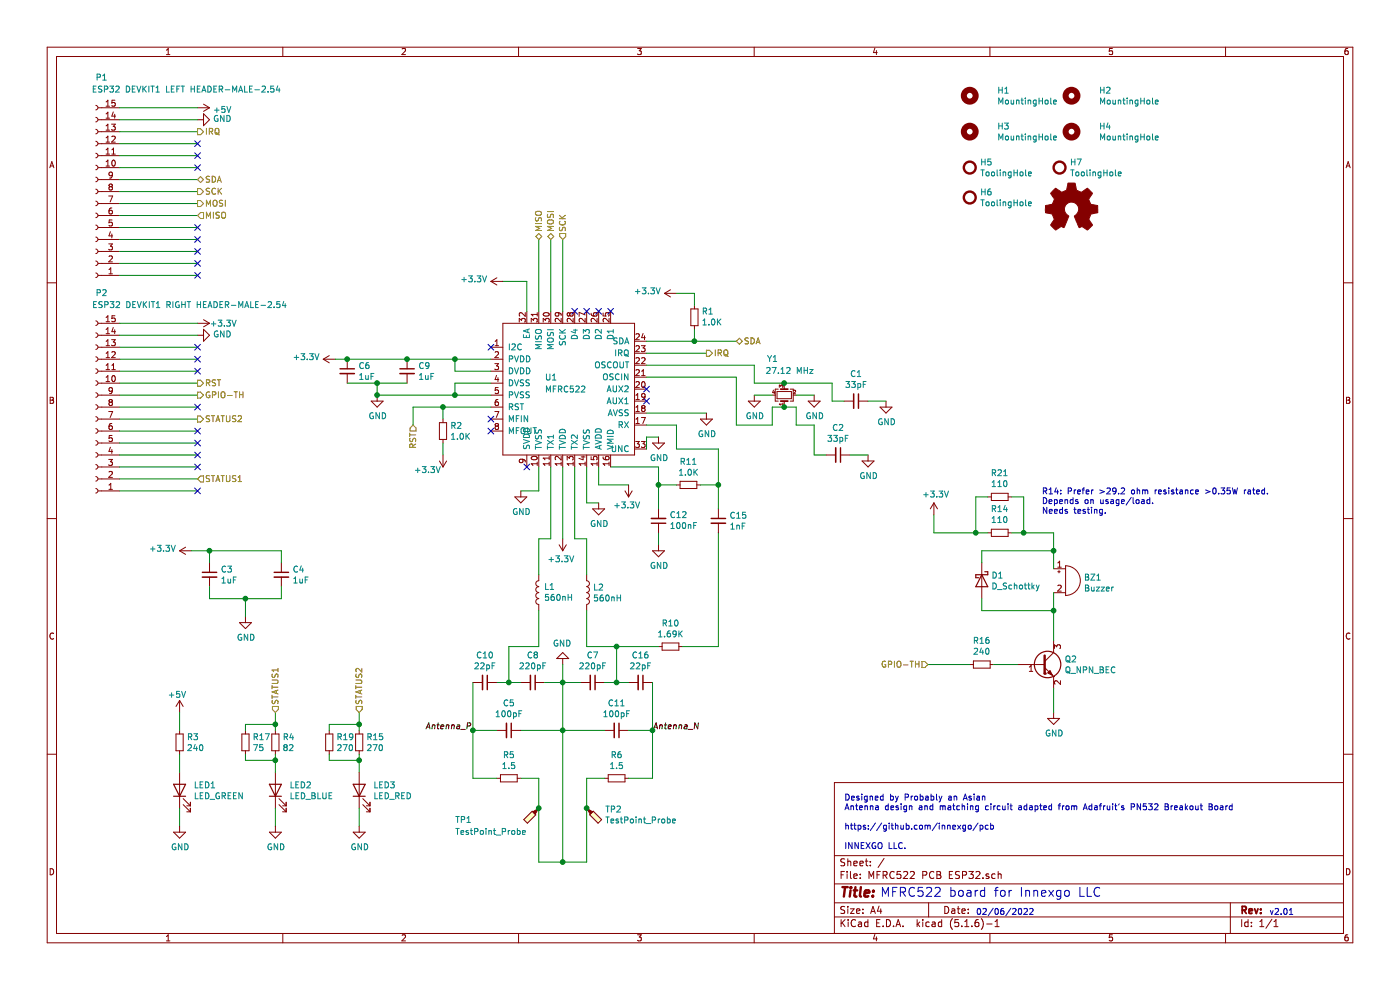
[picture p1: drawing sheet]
EESchema Schematic File Version 4
EELAYER 30 0
EELAYER END
$Descr A4 11693 8268
encoding utf-8
Sheet 1 1
Title ""
Date ""
Rev ""
Comp ""
Comment1 ""
Comment2 ""
Comment3 ""
Comment4 ""
$EndDescr
$Comp
L Connector:Conn_01x15_Female P1
U 1 1
P 800 1600
F 0 "P1" H 700 650 50  0000 L CNN
F 1 "ESP32 DEVKIT1 LEFT HEADER-MALE-2.54" H -750 750 50  0000 L CNN
F 2 "Connector_PinHeader_2.54mm:PinHeader_1x15_P2.54mm_Vertical" H 800 1600 50  0001 C CNN
F 3 "~" H 800 1600 50  0001 C CNN
	1    800  1600
	-1   0    0    1   
$EndComp
Wire Wire Line
	1000 900  1650 900 
Wire Wire Line
	1000 1000 1650 1000
Wire Wire Line
	1000 1100 1650 1100
Wire Wire Line
	1000 1200 1650 1200
Wire Wire Line
	1000 1300 1650 1300
Wire Wire Line
	1000 1500 1650 1500
Wire Wire Line
	1000 1600 1650 1600
Wire Wire Line
	1000 1700 1650 1700
Wire Wire Line
	1000 1800 1650 1800
Wire Wire Line
	1000 1900 1650 1900
Wire Wire Line
	1000 2000 1650 2000
Wire Wire Line
	1000 2100 1650 2100
Wire Wire Line
	1000 2200 1650 2200
Wire Wire Line
	1000 2300 1650 2300
NoConn ~ 1650 1200
Text HLabel 1650 1600 2    50   Output ~ 0
SCK
Text HLabel 1650 1800 2    50   Input ~ 0
MISO
Text HLabel 1650 1700 2    50   Output ~ 0
MOSI
NoConn ~ 1650 2100
NoConn ~ 1650 2200
NoConn ~ 1650 2300
Text HLabel 1650 1100 2    50   Output ~ 0
IRQ
Text HLabel 1650 3300 2    50   Output ~ 0
GPIO-TH
NoConn ~ 1650 3700
NoConn ~ 1650 3800
NoConn ~ 1650 3400
Text HLabel 1650 3200 2    50   Output ~ 0
RST
$Comp
L power:+5V #PWR0102
U 1 1
P 1650 900
F 0 "#PWR0102" H 1650 750 50  0001 C CNN
F 1 "+5V" V 1665 1028 50  0000 L CNN
F 2 "" H 1650 900 50  0001 C CNN
F 3 "" H 1650 900 50  0001 C CNN
	1    1650 900 
	0    1    1    0   
$EndComp
$Comp
L power:GND #PWR0103
U 1 1
P 1650 1000
F 0 "#PWR0103" H 1650 750 50  0001 C CNN
F 1 "GND" V 1655 872 50  0000 R CNN
F 2 "" H 1650 1000 50  0001 C CNN
F 3 "" H 1650 1000 50  0001 C CNN
	1    1650 1000
	0    -1   -1   0   
$EndComp
$Comp
L power:+3.3V #PWR0104
U 1 1
P 1650 2700
F 0 "#PWR0104" H 1650 2550 50  0001 C CNN
F 1 "+3.3V" V 1650 2800 50  0000 L CNN
F 2 "" H 1650 2700 50  0001 C CNN
F 3 "" H 1650 2700 50  0001 C CNN
	1    1650 2700
	0    1    1    0   
$EndComp
Wire Wire Line
	4400 2600 4400 2350
Wire Wire Line
	4400 2350 4200 2350
$Comp
L power:+3.3V #PWR0112
U 1 1
P 4200 2350
F 0 "#PWR0112" H 4200 2200 50  0001 C CNN
F 1 "+3.3V" V 4215 2478 50  0000 L CNN
F 2 "" H 4200 2350 50  0001 C CNN
F 3 "" H 4200 2350 50  0001 C CNN
	1    4200 2350
	0    -1   -1   0   
$EndComp
Wire Wire Line
	4500 2600 4500 2000
Wire Wire Line
	4600 2600 4600 2000
Wire Wire Line
	4700 2600 4700 2000
NoConn ~ 4800 2600
NoConn ~ 4900 2600
NoConn ~ 5000 2600
NoConn ~ 5400 3250
NoConn ~ 5400 3350
NoConn ~ 4400 3900
NoConn ~ 4100 3600
NoConn ~ 4100 2900
NoConn ~ 4100 3500
Text HLabel 4500 2000 1    50   BiDi ~ 0
MISO
Text HLabel 4600 2000 1    50   BiDi ~ 0
MOSI
Text HLabel 4700 2000 1    50   Input ~ 0
SCK
Wire Wire Line
	5400 2850 5800 2850
Wire Wire Line
	5400 2950 5900 2950
Wire Wire Line
	5400 3450 5900 3450
$Comp
L power:GND #PWR0113
U 1 1
P 5900 3450
F 0 "#PWR0113" H 5900 3200 50  0001 C CNN
F 1 "GND" H 5905 3277 50  0000 C CNN
F 2 "" H 5900 3450 50  0001 C CNN
F 3 "" H 5900 3450 50  0001 C CNN
	1    5900 3450
	1    0    0    -1  
$EndComp
Text HLabel 6150 2850 2    50   BiDi ~ 0
SDA
Text HLabel 5900 2950 2    50   Output ~ 0
IRQ
$Comp
L power:GND #PWR0114
U 1 1
P 6300 3300
F 0 "#PWR0114" H 6300 3050 50  0001 C CNN
F 1 "GND" H 6305 3127 50  0000 C CNN
F 2 "" H 6300 3300 50  0001 C CNN
F 3 "" H 6300 3300 50  0001 C CNN
	1    6300 3300
	1    0    0    -1  
$EndComp
Wire Wire Line
	6300 3300 6450 3300
Wire Wire Line
	6150 3550 6450 3550
Wire Wire Line
	6450 3550 6450 3400
Wire Wire Line
	6450 3400 6550 3400
$Comp
L Device:C_Small C2
U 1 1
P 7000 3800
F 0 "C2" V 6771 3800 50  0000 C CNN
F 1 "33pF" V 6862 3800 50  0000 C CNN
F 2 "Capacitor_SMD:C_0603_1608Metric" H 7000 3800 50  0001 C CNN
F 3 "~" H 7000 3800 50  0001 C CNN
	1    7000 3800
	0    1    1    0   
$EndComp
Wire Wire Line
	6800 3550 6800 3800
Wire Wire Line
	6800 3800 6900 3800
$Comp
L power:GND #PWR0115
U 1 1
P 7250 3800
F 0 "#PWR0115" H 7250 3550 50  0001 C CNN
F 1 "GND" H 7255 3627 50  0000 C CNN
F 2 "" H 7250 3800 50  0001 C CNN
F 3 "" H 7250 3800 50  0001 C CNN
	1    7250 3800
	1    0    0    -1  
$EndComp
Wire Wire Line
	7250 3800 7100 3800
Wire Wire Line
	6650 3550 6800 3550
NoConn ~ 5100 2600
Wire Wire Line
	4100 3000 3800 3000
Wire Wire Line
	3800 3000 3800 3100
Wire Wire Line
	3800 3100 4100 3100
Connection ~ 3800 3000
Wire Wire Line
	2900 3000 3400 3000
$Comp
L Device:C_Small C9
U 1 1
P 3400 3100
F 0 "C9" H 3492 3146 50  0000 L CNN
F 1 "1uF" H 3492 3055 50  0000 L CNN
F 2 "Capacitor_SMD:C_0805_2012Metric" H 3400 3100 50  0001 C CNN
F 3 "~" H 3400 3100 50  0001 C CNN
	1    3400 3100
	1    0    0    -1  
$EndComp
Connection ~ 3400 3000
Wire Wire Line
	3400 3000 3800 3000
Wire Wire Line
	2900 3200 3150 3200
Wire Wire Line
	3150 3200 3150 3300
Wire Wire Line
	3150 3300 3800 3300
Connection ~ 3150 3200
Wire Wire Line
	3150 3200 3400 3200
Wire Wire Line
	4100 3200 3800 3200
Wire Wire Line
	3800 3200 3800 3300
Connection ~ 3800 3300
Wire Wire Line
	3800 3300 4100 3300
$Comp
L power:GND #PWR0116
U 1 1
P 3150 3300
F 0 "#PWR0116" H 3150 3050 50  0001 C CNN
F 1 "GND" H 3155 3127 50  0000 C CNN
F 2 "" H 3150 3300 50  0001 C CNN
F 3 "" H 3150 3300 50  0001 C CNN
	1    3150 3300
	1    0    0    -1  
$EndComp
Connection ~ 3150 3300
Wire Wire Line
	4100 3400 3700 3400
Wire Wire Line
	3450 3400 3450 3550
Text HLabel 3450 3550 3    50   Input ~ 0
RST
Wire Wire Line
	3700 3400 3700 3500
Connection ~ 3700 3400
Wire Wire Line
	3700 3400 3450 3400
$Comp
L Device:R_Small R2
U 1 1
P 3700 3600
F 0 "R2" H 3759 3646 50  0000 L CNN
F 1 "1.0K" H 3759 3555 50  0000 L CNN
F 2 "Resistor_SMD:R_0603_1608Metric" H 3700 3600 50  0001 C CNN
F 3 "~" H 3700 3600 50  0001 C CNN
	1    3700 3600
	1    0    0    -1  
$EndComp
Wire Wire Line
	3700 3700 3700 3800
Wire Wire Line
	4500 3900 4500 4100
Wire Wire Line
	4500 4100 4350 4100
$Comp
L power:GND #PWR0118
U 1 1
P 5000 4200
F 0 "#PWR0118" H 5000 3950 50  0001 C CNN
F 1 "GND" H 5005 4027 50  0000 C CNN
F 2 "" H 5000 4200 50  0001 C CNN
F 3 "" H 5000 4200 50  0001 C CNN
	1    5000 4200
	1    0    0    -1  
$EndComp
$Comp
L power:GND #PWR0119
U 1 1
P 4350 4100
F 0 "#PWR0119" H 4350 3850 50  0001 C CNN
F 1 "GND" H 4355 3927 50  0000 C CNN
F 2 "" H 4350 4100 50  0001 C CNN
F 3 "" H 4350 4100 50  0001 C CNN
	1    4350 4100
	1    0    0    -1  
$EndComp
$Comp
L power:+3.3V #PWR0120
U 1 1
P 4700 4500
F 0 "#PWR0120" H 4700 4350 50  0001 C CNN
F 1 "+3.3V" H 4715 4673 50  0000 C CNN
F 2 "" H 4700 4500 50  0001 C CNN
F 3 "" H 4700 4500 50  0001 C CNN
	1    4700 4500
	-1   0    0    1   
$EndComp
Wire Wire Line
	4900 3900 4900 4200
Wire Wire Line
	4900 4200 5000 4200
Wire Wire Line
	4700 3900 4700 4500
Wire Wire Line
	5000 4050 5250 4050
$Comp
L power:+3.3V #PWR0121
U 1 1
P 5250 4050
F 0 "#PWR0121" H 5250 3900 50  0001 C CNN
F 1 "+3.3V" H 5265 4223 50  0000 C CNN
F 2 "" H 5250 4050 50  0001 C CNN
F 3 "" H 5250 4050 50  0001 C CNN
	1    5250 4050
	-1   0    0    1   
$EndComp
Wire Wire Line
	5000 3900 5000 4050
Wire Wire Line
	5100 3900 5500 3900
$Comp
L Device:C_Small C12
U 1 1
P 5500 4350
F 0 "C12" H 5408 4304 50  0000 R CNN
F 1 "100nF" H 5408 4395 50  0000 R CNN
F 2 "Capacitor_SMD:C_0603_1608Metric" H 5500 4350 50  0001 C CNN
F 3 "~" H 5500 4350 50  0001 C CNN
	1    5500 4350
	-1   0    0    1   
$EndComp
Wire Wire Line
	5500 3900 5500 4050
$Comp
L power:GND #PWR0122
U 1 1
P 5500 4550
F 0 "#PWR0122" H 5500 4300 50  0001 C CNN
F 1 "GND" H 5505 4377 50  0000 C CNN
F 2 "" H 5500 4550 50  0001 C CNN
F 3 "" H 5500 4550 50  0001 C CNN
	1    5500 4550
	1    0    0    -1  
$EndComp
Wire Wire Line
	5500 4450 5500 4550
Wire Wire Line
	6000 3750 6000 4050
$Comp
L Device:R_Small R11
U 1 1
P 5750 4050
F 0 "R11" V 5554 4050 50  0000 C CNN
F 1 "1.0K" V 5645 4050 50  0000 C CNN
F 2 "Resistor_SMD:R_0603_1608Metric" H 5750 4050 50  0001 C CNN
F 3 "~" H 5750 4050 50  0001 C CNN
	1    5750 4050
	0    1    1    0   
$EndComp
Wire Wire Line
	5850 4050 6000 4050
Connection ~ 6000 4050
Wire Wire Line
	6000 4050 6000 4250
Wire Wire Line
	5650 4050 5500 4050
Connection ~ 5500 4050
Wire Wire Line
	5500 4050 5500 4250
Wire Wire Line
	4600 3900 4600 4500
Wire Wire Line
	4600 4500 4500 4500
Wire Wire Line
	4500 4500 4500 4800
Wire Wire Line
	4800 3900 4800 4500
Wire Wire Line
	4800 4500 4900 4500
Wire Wire Line
	4900 4500 4900 4800
$Comp
L Device:L L1
U 1 1
P 4500 4950
F 0 "L1" H 4457 4904 50  0000 R CNN
F 1 "560nH" H 4457 4995 50  0000 R CNN
F 2 "Inductor_SMD:L_0805_2012Metric" H 4500 4950 50  0001 C CNN
F 3 "~" H 4500 4950 50  0001 C CNN
	1    4500 4950
	-1   0    0    1   
$EndComp
$Comp
L Device:L L2
U 1 1
P 4900 4950
F 0 "L2" H 4952 4996 50  0000 L CNN
F 1 "560nH" H 4952 4905 50  0000 L CNN
F 2 "Inductor_SMD:L_0805_2012Metric" H 4900 4950 50  0001 C CNN
F 3 "~" H 4900 4950 50  0001 C CNN
	1    4900 4950
	1    0    0    -1  
$EndComp
Wire Wire Line
	4500 5100 4500 5400
Wire Wire Line
	4500 5400 4250 5400
Wire Wire Line
	4250 5400 4250 5700
Wire Wire Line
	4900 5100 4900 5400
Wire Wire Line
	4900 5400 5150 5400
$Comp
L Device:C_Small C8
U 1 1
P 4450 5700
F 0 "C8" V 4221 5700 50  0000 C CNN
F 1 "220pF" V 4312 5700 50  0000 C CNN
F 2 "Capacitor_SMD:C_0603_1608Metric" H 4450 5700 50  0001 C CNN
F 3 "~" H 4450 5700 50  0001 C CNN
	1    4450 5700
	0    1    1    0   
$EndComp
Wire Wire Line
	4250 5700 4350 5700
$Comp
L Device:C_Small C7
U 1 1
P 4950 5700
F 0 "C7" V 4721 5700 50  0000 C CNN
F 1 "220pF" V 4812 5700 50  0000 C CNN
F 2 "Capacitor_SMD:C_0603_1608Metric" H 4950 5700 50  0001 C CNN
F 3 "~" H 4950 5700 50  0001 C CNN
	1    4950 5700
	0    1    1    0   
$EndComp
Wire Wire Line
	4550 5700 4700 5700
Wire Wire Line
	5050 5700 5150 5700
Wire Wire Line
	5150 5400 5150 5700
Wire Wire Line
	5150 5700 5250 5700
Connection ~ 5150 5700
Connection ~ 4250 5700
$Comp
L Device:C_Small C11
U 1 1
P 5150 6100
F 0 "C11" V 4921 6100 50  0000 C CNN
F 1 "100pF" V 5012 6100 50  0000 C CNN
F 2 "Capacitor_SMD:C_0603_1608Metric" H 5150 6100 50  0001 C CNN
F 3 "~" H 5150 6100 50  0001 C CNN
	1    5150 6100
	0    1    1    0   
$EndComp
Wire Wire Line
	5450 6100 5250 6100
Wire Wire Line
	3950 6100 4150 6100
Connection ~ 4700 5700
Wire Wire Line
	4700 5700 4850 5700
Connection ~ 4700 6100
Wire Wire Line
	4700 6100 5050 6100
Wire Wire Line
	4350 6100 4700 6100
$Comp
L Device:C_Small C5
U 1 1
P 4250 6100
F 0 "C5" V 4021 6100 50  0000 C CNN
F 1 "100pF" V 4112 6100 50  0000 C CNN
F 2 "Capacitor_SMD:C_0603_1608Metric" H 4250 6100 50  0001 C CNN
F 3 "~" H 4250 6100 50  0001 C CNN
	1    4250 6100
	0    1    1    0   
$EndComp
Wire Wire Line
	4150 5700 4250 5700
$Comp
L power:GND #PWR0123
U 1 1
P 4700 5550
F 0 "#PWR0123" H 4700 5300 50  0001 C CNN
F 1 "GND" H 4705 5377 50  0000 C CNN
F 2 "" H 4700 5550 50  0001 C CNN
F 3 "" H 4700 5550 50  0001 C CNN
	1    4700 5550
	-1   0    0    1   
$EndComp
Wire Wire Line
	3950 6100 3950 6500
Wire Wire Line
	3950 6500 4150 6500
Connection ~ 3950 6100
Wire Wire Line
	5450 6100 5450 6500
Wire Wire Line
	5450 6500 5250 6500
Connection ~ 5450 6100
$Comp
L Device:R_Small R6
U 1 1
P 5150 6500
F 0 "R6" V 4954 6500 50  0000 C CNN
F 1 "1.5" V 5045 6500 50  0000 C CNN
F 2 "Resistor_SMD:R_0603_1608Metric" H 5150 6500 50  0001 C CNN
F 3 "~" H 5150 6500 50  0001 C CNN
	1    5150 6500
	0    1    1    0   
$EndComp
$Comp
L Device:R_Small R5
U 1 1
P 4250 6500
F 0 "R5" V 4054 6500 50  0000 C CNN
F 1 "1.5" V 4145 6500 50  0000 C CNN
F 2 "Resistor_SMD:R_0603_1608Metric" H 4250 6500 50  0001 C CNN
F 3 "~" H 4250 6500 50  0001 C CNN
	1    4250 6500
	0    1    1    0   
$EndComp
Wire Wire Line
	4350 6500 4500 6500
Wire Wire Line
	5050 6500 4900 6500
$Comp
L Connector:TestPoint_Probe TP1
U 1 1
P 4500 6750
F 0 "TP1" H 5200 6850 50  0000 R CNN
F 1 "TestPoint_Probe" H 5200 6950 50  0000 R CNN
F 2 "TestPoint:TestPoint_Pad_D1.0mm" H 4700 6750 50  0001 C CNN
F 3 "~" H 4700 6750 50  0001 C CNN
	1    4500 6750
	-1   0    0    1   
$EndComp
$Comp
L Connector:TestPoint_Probe TP2
U 1 1
P 4900 6750
F 0 "TP2" V 4908 6903 50  0000 L CNN
F 1 "TestPoint_Probe" V 4999 6903 50  0000 L CNN
F 2 "TestPoint:TestPoint_Pad_D1.0mm" H 5100 6750 50  0001 C CNN
F 3 "~" H 5100 6750 50  0001 C CNN
	1    4900 6750
	0    1    1    0   
$EndComp
Wire Wire Line
	4500 6750 4500 7200
Wire Wire Line
	4500 7200 4700 7200
Wire Wire Line
	4900 7200 4900 6750
Connection ~ 4500 6750
Connection ~ 4900 6750
Wire Wire Line
	4700 7200 4700 6100
Connection ~ 4700 7200
Wire Wire Line
	4700 7200 4900 7200
Wire Wire Line
	6000 4450 6000 5400
Connection ~ 5150 5400
Wire Wire Line
	5700 5400 6000 5400
$Comp
L Device:R_Small R10
U 1 1
P 5600 5400
F 0 "R10" V 5404 5400 50  0000 C CNN
F 1 "1.69K" V 5495 5400 50  0000 C CNN
F 2 "Resistor_SMD:R_0603_1608Metric" H 5600 5400 50  0001 C CNN
F 3 "~" H 5600 5400 50  0001 C CNN
	1    5600 5400
	0    1    1    0   
$EndComp
Connection ~ 2900 3000
Wire Wire Line
	1000 4000 1650 4000
Wire Wire Line
	1000 3900 1650 3900
Wire Wire Line
	1000 3800 1650 3800
Wire Wire Line
	1000 3700 1650 3700
Wire Wire Line
	1000 3600 1650 3600
$Comp
L Device:C_Small C6
U 1 1
P 2900 3100
F 0 "C6" H 2992 3146 50  0000 L CNN
F 1 "1uF" H 2992 3055 50  0000 L CNN
F 2 "Capacitor_SMD:C_0805_2012Metric" H 2900 3100 50  0001 C CNN
F 3 "~" H 2900 3100 50  0001 C CNN
	1    2900 3100
	1    0    0    -1  
$EndComp
Wire Wire Line
	2800 3000 2900 3000
$Comp
L power:+3.3V #PWR0124
U 1 1
P 2800 3000
F 0 "#PWR0124" H 2800 2850 50  0001 C CNN
F 1 "+3.3V" V 2815 3128 50  0000 L CNN
F 2 "" H 2800 3000 50  0001 C CNN
F 3 "" H 2800 3000 50  0001 C CNN
	1    2800 3000
	0    -1   -1   0   
$EndComp
$Comp
L power:GND #PWR0126
U 1 1
P 1650 2800
F 0 "#PWR0126" H 1650 2550 50  0001 C CNN
F 1 "GND" V 1655 2672 50  0000 R CNN
F 2 "" H 1650 2800 50  0001 C CNN
F 3 "" H 1650 2800 50  0001 C CNN
	1    1650 2800
	0    -1   -1   0   
$EndComp
Text HLabel 1650 1500 2    50   BiDi ~ 0
SDA
NoConn ~ 1650 2000
NoConn ~ 1650 3100
NoConn ~ 1650 3000
NoConn ~ 1650 2900
Wire Wire Line
	1000 3500 1650 3500
Wire Wire Line
	1000 3400 1650 3400
Wire Wire Line
	1000 3300 1650 3300
Wire Wire Line
	1000 3200 1650 3200
Wire Wire Line
	1000 3100 1650 3100
Wire Wire Line
	1000 3000 1650 3000
Wire Wire Line
	1000 2900 1650 2900
Wire Wire Line
	1000 2800 1650 2800
Wire Wire Line
	1000 2700 1650 2700
Wire Wire Line
	3950 5700 3950 6100
Wire Wire Line
	5450 5700 5450 6100
Wire Wire Line
	4700 5700 4700 6100
Wire Wire Line
	5150 5400 5500 5400
Wire Wire Line
	4700 5700 4700 5550
Text HLabel 7750 5550 0    50   Input ~ 0
GPIO-TH
Wire Wire Line
	5400 3150 6150 3150
Wire Wire Line
	6150 3150 6150 3550
Wire Wire Line
	5400 3050 6300 3050
Wire Wire Line
	6300 3050 6300 3200
Wire Wire Line
	6300 3200 6550 3200
$Comp
L Device:Buzzer BZ1
U 1 1
P 8900 4850
F 0 "BZ1" H 9052 4879 50  0000 L CNN
F 1 "Buzzer" H 9052 4788 50  0000 L CNN
F 2 "Custom:8.5mm_8.5mm_MLT_8530_BUZZER" V 8875 4950 50  0001 C CNN
F 3 "~" V 8875 4950 50  0001 C CNN
	1    8900 4850
	1    0    0    -1  
$EndComp
$Comp
L power:GND #PWR0128
U 1 1
P 8800 5950
F 0 "#PWR0128" H 8800 5700 50  0001 C CNN
F 1 "GND" H 8805 5777 50  0000 C CNN
F 2 "" H 8800 5950 50  0001 C CNN
F 3 "" H 8800 5950 50  0001 C CNN
	1    8800 5950
	1    0    0    -1  
$EndComp
$Comp
L Device:D_Schottky D1
U 1 1
P 8200 4850
F 0 "D1" V 8154 4929 50  0000 L CNN
F 1 "D_Schottky" V 8245 4929 50  0000 L CNN
F 2 "Diode_SMD:D_SMA" H 8200 4850 50  0001 C CNN
F 3 "~" H 8200 4850 50  0001 C CNN
F 4 "C2480" V 8200 4850 50  0001 C CNN "LCSC Part"
	1    8200 4850
	0    1    1    0   
$EndComp
$Comp
L Device:Q_NPN_BEC Q2
U 1 1
P 8700 5550
F 0 "Q2" H 8891 5596 50  0000 L CNN
F 1 "Q_NPN_BEC" H 8891 5505 50  0000 L CNN
F 2 "Package_TO_SOT_SMD:SOT-23" H 8900 5650 50  0001 C CNN
F 3 "~" H 8700 5550 50  0001 C CNN
F 4 "C2150" H 8700 5550 50  0001 C CNN "LCSC Part"
	1    8700 5550
	1    0    0    -1  
$EndComp
$Comp
L Device:R_Small R16
U 1 1
P 8200 5550
F 0 "R16" V 8396 5550 50  0000 C CNN
F 1 "240" V 8305 5550 50  0000 C CNN
F 2 "Resistor_SMD:R_0603_1608Metric" H 8200 5550 50  0001 C CNN
F 3 "~" H 8200 5550 50  0001 C CNN
	1    8200 5550
	0    -1   -1   0   
$EndComp
$Comp
L Device:R_Small R14
U 1 1
P 8350 4450
F 0 "R14" V 8546 4450 50  0000 C CNN
F 1 "110" V 8455 4450 50  0000 C CNN
F 2 "Resistor_SMD:R_0805_2012Metric" H 8350 4450 50  0001 C CNN
F 3 "~" H 8350 4450 50  0001 C CNN
	1    8350 4450
	0    -1   -1   0   
$EndComp
Wire Wire Line
	7800 4450 8150 4450
Wire Wire Line
	8450 4450 8550 4450
Wire Wire Line
	8800 4950 8800 5100
Wire Wire Line
	8800 5750 8800 5950
Wire Wire Line
	8500 5550 8300 5550
Wire Wire Line
	8200 5000 8200 5100
Wire Wire Line
	8200 5100 8800 5100
Connection ~ 8800 5100
Wire Wire Line
	8800 5100 8800 5350
Wire Wire Line
	8800 4450 8800 4600
Wire Wire Line
	8200 4700 8200 4600
Wire Wire Line
	8200 4600 8800 4600
Connection ~ 8800 4600
Wire Wire Line
	8800 4600 8800 4750
Wire Wire Line
	7750 5550 8100 5550
Connection ~ 6550 3200
Connection ~ 6550 3400
Wire Wire Line
	6650 3400 6550 3400
Wire Wire Line
	6650 3550 6650 3400
$Comp
L power:GND #PWR0130
U 1 1
P 6800 3300
F 0 "#PWR0130" H 6800 3050 50  0001 C CNN
F 1 "GND" H 6805 3127 50  0000 C CNN
F 2 "" H 6800 3300 50  0001 C CNN
F 3 "" H 6800 3300 50  0001 C CNN
	1    6800 3300
	1    0    0    -1  
$EndComp
Wire Wire Line
	6650 3300 6800 3300
$Comp
L power:GND #PWR0131
U 1 1
P 7400 3350
F 0 "#PWR0131" H 7400 3100 50  0001 C CNN
F 1 "GND" H 7405 3177 50  0000 C CNN
F 2 "" H 7400 3350 50  0001 C CNN
F 3 "" H 7400 3350 50  0001 C CNN
	1    7400 3350
	1    0    0    -1  
$EndComp
Wire Wire Line
	7250 3350 7400 3350
Wire Wire Line
	6950 3350 7050 3350
Wire Wire Line
	6950 3200 6950 3350
$Comp
L Device:C_Small C1
U 1 1
P 7150 3350
F 0 "C1" V 6921 3350 50  0000 C CNN
F 1 "33pF" V 7012 3350 50  0000 C CNN
F 2 "Capacitor_SMD:C_0603_1608Metric" H 7150 3350 50  0001 C CNN
F 3 "~" H 7150 3350 50  0001 C CNN
	1    7150 3350
	0    1    1    0   
$EndComp
Wire Wire Line
	6550 3200 6950 3200
Wire Wire Line
	5800 2750 5800 2850
Connection ~ 5800 2850
Wire Wire Line
	5800 2850 6150 2850
Wire Wire Line
	5800 2550 5800 2450
Wire Wire Line
	5800 2450 5650 2450
$Comp
L Device:R_Small R1
U 1 1
P 5800 2650
F 0 "R1" H 5741 2604 50  0000 R CNN
F 1 "1.0K" H 5741 2695 50  0000 R CNN
F 2 "Resistor_SMD:R_0603_1608Metric" H 5800 2650 50  0001 C CNN
F 3 "~" H 5800 2650 50  0001 C CNN
	1    5800 2650
	-1   0    0    1   
$EndComp
Text Notes 7350 7500 0    75   ~ 0
MFRC522 board for Innexgo LLC
Text Notes 10600 7650 0    50   ~ 0
v2.01
$Comp
L Connector:Conn_01x15_Female P2
U 1 1
P 800 3400
F 0 "P2" H 700 2450 50  0000 L CNN
F 1 "ESP32 DEVKIT1 RIGHT HEADER-MALE-2.54" H -800 2550 50  0000 L CNN
F 2 "Connector_PinHeader_2.54mm:PinHeader_1x15_P2.54mm_Vertical" H 800 3400 50  0001 C CNN
F 3 "~" H 800 3400 50  0001 C CNN
	1    800  3400
	-1   0    0    1   
$EndComp
Wire Wire Line
	2300 6750 2300 6900
Wire Wire Line
	1500 6900 1500 6750
$Comp
L power:GND #PWR0111
U 1 1
P 2300 6900
F 0 "#PWR0111" H 2300 6650 50  0001 C CNN
F 1 "GND" H 2305 6727 50  0000 C CNN
F 2 "" H 2300 6900 50  0001 C CNN
F 3 "" H 2300 6900 50  0001 C CNN
	1    2300 6900
	1    0    0    -1  
$EndComp
$Comp
L power:GND #PWR0110
U 1 1
P 1500 6900
F 0 "#PWR0110" H 1500 6650 50  0001 C CNN
F 1 "GND" H 1505 6727 50  0000 C CNN
F 2 "" H 1500 6900 50  0001 C CNN
F 3 "" H 1500 6900 50  0001 C CNN
	1    1500 6900
	1    0    0    -1  
$EndComp
Wire Wire Line
	2300 5950 2300 6050
Wire Wire Line
	2300 6300 2300 6350
$Comp
L Device:R_Small R3
U 1 1
P 1500 6200
F 0 "R3" H 1559 6246 50  0000 L CNN
F 1 "240" H 1559 6155 50  0000 L CNN
F 2 "Resistor_SMD:R_0603_1608Metric" H 1500 6200 50  0001 C CNN
F 3 "~" H 1500 6200 50  0001 C CNN
	1    1500 6200
	1    0    0    -1  
$EndComp
$Comp
L Device:LED LED2
U 1 1
P 2300 6600
F 0 "LED2" V 2339 6483 50  0000 R CNN
F 1 "LED_BLUE" V 2248 6483 50  0000 R CNN
F 2 "LED_SMD:LED_0603_1608Metric" H 2300 6600 50  0001 C CNN
F 3 "~" H 2300 6600 50  0001 C CNN
F 4 "C72041" V 2300 6600 50  0001 C CNN "LCSC Part"
	1    2300 6600
	0    -1   -1   0   
$EndComp
$Comp
L Device:LED LED1
U 1 1
P 1500 6600
F 0 "LED1" V 1539 6483 50  0000 R CNN
F 1 "LED_GREEN" V 1448 6483 50  0000 R CNN
F 2 "LED_SMD:LED_0603_1608Metric" H 1500 6600 50  0001 C CNN
F 3 "~" H 1500 6600 50  0001 C CNN
F 4 "C72043" V 1500 6600 50  0001 C CNN "LCSC Part"
	1    1500 6600
	0    -1   -1   0   
$EndComp
Connection ~ 1750 4600
Wire Wire Line
	1750 4600 1600 4600
$Comp
L power:+3.3V #PWR0107
U 1 1
P 1600 4600
F 0 "#PWR0107" H 1600 4450 50  0001 C CNN
F 1 "+3.3V" V 1615 4728 50  0000 L CNN
F 2 "" H 1600 4600 50  0001 C CNN
F 3 "" H 1600 4600 50  0001 C CNN
	1    1600 4600
	0    -1   -1   0   
$EndComp
Wire Wire Line
	2350 4600 2350 4700
Wire Wire Line
	1750 4600 1750 4700
Wire Wire Line
	1750 4900 1750 5000
$Comp
L power:GND #PWR0101
U 1 1
P 2050 5150
F 0 "#PWR0101" H 2050 4900 50  0001 C CNN
F 1 "GND" H 2055 4977 50  0000 C CNN
F 2 "" H 2050 5150 50  0001 C CNN
F 3 "" H 2050 5150 50  0001 C CNN
	1    2050 5150
	1    0    0    -1  
$EndComp
Wire Wire Line
	2050 5000 2050 5150
Connection ~ 2050 5000
Wire Wire Line
	2350 5000 2050 5000
Wire Wire Line
	2350 4900 2350 5000
Wire Wire Line
	1750 5000 2050 5000
Wire Wire Line
	1750 4600 2350 4600
NoConn ~ 1650 4100
Wire Wire Line
	1000 4100 1650 4100
Text Notes 7050 7100 0    50   ~ 0
Designed by Probably an Asian\nAntenna design and matching circuit adapted from Adafruit's PN532 Breakout Board\n\nhttps://github.com/innexgo/pcb\n\nINNEXGO LLC.
$Comp
L Mechanical:MountingHole H1
U 1 1
P 8100 800
F 0 "H1" H 8328 846 50  0000 L CNN
F 1 "MountingHole" H 8328 755 50  0000 L CNN
F 2 "MountingHole:MountingHole_3.2mm_M3" H 8100 800 50  0001 C CNN
F 3 "~" H 8100 800 50  0001 C CNN
	1    8100 800 
	1    0    0    -1  
$EndComp
$Comp
L Mechanical:MountingHole H3
U 1 1
P 8100 1100
F 0 "H3" H 8328 1146 50  0000 L CNN
F 1 "MountingHole" H 8328 1055 50  0000 L CNN
F 2 "MountingHole:MountingHole_3.2mm_M3" H 8100 1100 50  0001 C CNN
F 3 "~" H 8100 1100 50  0001 C CNN
	1    8100 1100
	1    0    0    -1  
$EndComp
$Comp
L Mechanical:MountingHole H2
U 1 1
P 8950 800
F 0 "H2" H 9178 846 50  0000 L CNN
F 1 "MountingHole" H 9178 755 50  0000 L CNN
F 2 "MountingHole:MountingHole_3.2mm_M3" H 8950 800 50  0001 C CNN
F 3 "~" H 8950 800 50  0001 C CNN
	1    8950 800 
	1    0    0    -1  
$EndComp
$Comp
L Mechanical:MountingHole H4
U 1 1
P 8950 1100
F 0 "H4" H 9178 1146 50  0000 L CNN
F 1 "MountingHole" H 9178 1055 50  0000 L CNN
F 2 "MountingHole:MountingHole_3.2mm_M3" H 8950 1100 50  0001 C CNN
F 3 "~" H 8950 1100 50  0001 C CNN
	1    8950 1100
	1    0    0    -1  
$EndComp
$Comp
L MFRC522-PCB-ESP32-rescue:ToolingHole-Mechanical-MFRC522-PCB-Nodev2-rescue H5
U 1 1
P 8100 1400
F 0 "H5" H 8185 1446 50  0000 L CNN
F 1 "ToolingHole" H 8185 1355 50  0000 L CNN
F 2 "Custom:TOOLING_HOLE_JLCPCB_SMT" H 8100 1400 50  0001 C CNN
F 3 "~" H 8100 1400 50  0001 C CNN
	1    8100 1400
	1    0    0    -1  
$EndComp
$Comp
L MFRC522-PCB-ESP32-rescue:ToolingHole-Mechanical-MFRC522-PCB-Nodev2-rescue H7
U 1 1
P 8850 1400
F 0 "H7" H 8935 1446 50  0000 L CNN
F 1 "ToolingHole" H 8935 1355 50  0000 L CNN
F 2 "Custom:TOOLING_HOLE_JLCPCB_SMT" H 8850 1400 50  0001 C CNN
F 3 "~" H 8850 1400 50  0001 C CNN
	1    8850 1400
	1    0    0    -1  
$EndComp
$Comp
L MFRC522-PCB-ESP32-rescue:ToolingHole-Mechanical-MFRC522-PCB-Nodev2-rescue H6
U 1 1
P 8100 1650
F 0 "H6" H 8185 1696 50  0000 L CNN
F 1 "ToolingHole" H 8185 1605 50  0000 L CNN
F 2 "Custom:TOOLING_HOLE_JLCPCB_SMT" H 8100 1650 50  0001 C CNN
F 3 "~" H 8100 1650 50  0001 C CNN
	1    8100 1650
	1    0    0    -1  
$EndComp
$Comp
L Graphic:Logo_Open_Hardware_Small LG1
U 1 1
P 8950 1750
F 0 "LG1" H 8950 2025 50  0001 C CNN
F 1 "Logo_Open_Hardware_Small" H 8950 1525 50  0001 C CNN
F 2 "Custom:OSHWLOGO_TOP_0.2" H 8950 1750 50  0001 C CNN
F 3 "~" H 8950 1750 50  0001 C CNN
	1    8950 1750
	1    0    0    -1  
$EndComp
Connection ~ 8150 4450
Wire Wire Line
	8150 4450 8250 4450
Connection ~ 8550 4450
Wire Wire Line
	8550 4450 8800 4450
NoConn ~ 1650 3600
NoConn ~ 1650 3900
$Comp
L power:+3.3V #PWR0105
U 1 1
P 5650 2450
F 0 "#PWR0105" H 5650 2300 50  0001 C CNN
F 1 "+3.3V" V 5665 2578 50  0000 L CNN
F 2 "" H 5650 2450 50  0001 C CNN
F 3 "" H 5650 2450 50  0001 C CNN
	1    5650 2450
	0    -1   -1   0   
$EndComp
$Comp
L power:+3.3V #PWR0106
U 1 1
P 3700 3800
F 0 "#PWR0106" H 3700 3650 50  0001 C CNN
F 1 "+3.3V" H 3715 3928 50  0000 L CNN
F 2 "" H 3700 3800 50  0001 C CNN
F 3 "" H 3700 3800 50  0001 C CNN
	1    3700 3800
	-1   0    0    1   
$EndComp
NoConn ~ 1650 1300
Wire Wire Line
	1000 1400 1650 1400
NoConn ~ 1650 1900
$Comp
L power:GND #PWR0108
U 1 1
P 3000 6900
F 0 "#PWR0108" H 3000 6650 50  0001 C CNN
F 1 "GND" H 3005 6727 50  0000 C CNN
F 2 "" H 3000 6900 50  0001 C CNN
F 3 "" H 3000 6900 50  0001 C CNN
	1    3000 6900
	1    0    0    -1  
$EndComp
$Comp
L power:+5V #PWR0117
U 1 1
P 1500 5950
F 0 "#PWR0117" H 1500 5800 50  0001 C CNN
F 1 "+5V" H 1400 6100 50  0000 L CNN
F 2 "" H 1500 5950 50  0001 C CNN
F 3 "" H 1500 5950 50  0001 C CNN
	1    1500 5950
	1    0    0    -1  
$EndComp
Wire Wire Line
	3000 5950 3000 6050
Wire Wire Line
	3000 6300 3000 6350
Wire Wire Line
	3000 6750 3000 6900
Text HLabel 1650 4000 2    50   Input ~ 0
STATUS1
$Comp
L Device:R_Small R4
U 1 1
P 2300 6200
F 0 "R4" H 2359 6246 50  0000 L CNN
F 1 "82" H 2359 6155 50  0000 L CNN
F 2 "Resistor_SMD:R_0603_1608Metric" H 2300 6200 50  0001 C CNN
F 3 "~" H 2300 6200 50  0001 C CNN
	1    2300 6200
	1    0    0    -1  
$EndComp
Text HLabel 1650 3500 2    50   Output ~ 0
STATUS2
Text HLabel 2300 5950 1    50   Input ~ 0
STATUS1
Text HLabel 3000 5950 1    50   Input ~ 0
STATUS2
$Comp
L Device:LED LED3
U 1 1
P 3000 6600
F 0 "LED3" V 3039 6483 50  0000 R CNN
F 1 "LED_RED" V 2948 6483 50  0000 R CNN
F 2 "LED_SMD:LED_0805_2012Metric" H 3000 6600 50  0001 C CNN
F 3 "~" H 3000 6600 50  0001 C CNN
F 4 "C84256" V 3000 6600 50  0001 C CNN "LCSC Part"
	1    3000 6600
	0    -1   -1   0   
$EndComp
$Comp
L Device:R_Small R15
U 1 1
P 3000 6200
F 0 "R15" H 3059 6246 50  0000 L CNN
F 1 "270" H 3059 6155 50  0000 L CNN
F 2 "Resistor_SMD:R_0603_1608Metric" H 3000 6200 50  0001 C CNN
F 3 "~" H 3000 6200 50  0001 C CNN
	1    3000 6200
	1    0    0    -1  
$EndComp
NoConn ~ 1650 1400
Wire Wire Line
	6000 3750 5650 3750
Wire Wire Line
	5650 3750 5650 3550
Wire Wire Line
	5650 3550 5400 3550
Wire Wire Line
	5400 3750 5400 3650
Wire Wire Line
	5400 3650 5500 3650
$Comp
L power:GND #PWR0109
U 1 1
P 5500 3650
F 0 "#PWR0109" H 5500 3400 50  0001 C CNN
F 1 "GND" H 5505 3477 50  0000 C CNN
F 2 "" H 5500 3650 50  0001 C CNN
F 3 "" H 5500 3650 50  0001 C CNN
	1    5500 3650
	1    0    0    -1  
$EndComp
$Comp
L Device:C_Small C4
U 1 1
P 2350 4800
F 0 "C4" H 2442 4846 50  0000 L CNN
F 1 "1uF" H 2442 4755 50  0000 L CNN
F 2 "Capacitor_SMD:C_0805_2012Metric" H 2350 4800 50  0001 C CNN
F 3 "~" H 2350 4800 50  0001 C CNN
	1    2350 4800
	1    0    0    -1  
$EndComp
$Comp
L Device:C_Small C3
U 1 1
P 1750 4800
F 0 "C3" H 1842 4846 50  0000 L CNN
F 1 "1uF" H 1842 4755 50  0000 L CNN
F 2 "Capacitor_SMD:C_0805_2012Metric" H 1750 4800 50  0001 C CNN
F 3 "~" H 1750 4800 50  0001 C CNN
	1    1750 4800
	1    0    0    -1  
$EndComp
$Comp
L Device:C_Small C16
U 1 1
P 5350 5700
F 0 "C16" V 5121 5700 50  0000 C CNN
F 1 "22pF" V 5212 5700 50  0000 C CNN
F 2 "Capacitor_SMD:C_0603_1608Metric" H 5350 5700 50  0001 C CNN
F 3 "~" H 5350 5700 50  0001 C CNN
	1    5350 5700
	0    1    1    0   
$EndComp
$Comp
L Device:C_Small C10
U 1 1
P 4050 5700
F 0 "C10" V 3821 5700 50  0000 C CNN
F 1 "22pF" V 3912 5700 50  0000 C CNN
F 2 "Capacitor_SMD:C_0603_1608Metric" H 4050 5700 50  0001 C CNN
F 3 "~" H 4050 5700 50  0001 C CNN
	1    4050 5700
	0    1    1    0   
$EndComp
$Comp
L Custom:MFRC522 U1
U 1 1
P 4750 3250
F 0 "U1" H 4550 3350 50  0000 L CNN
F 1 "MFRC522" H 4550 3250 50  0000 L CNN
F 2 "Package_DFN_QFN:QFN-32-1EP_5x5mm_P0.5mm_EP3.1x3.1mm" H 4750 3250 50  0001 C CNN
F 3 "https://www.nxp.com/docs/en/data-sheet/MFRC522.pdf" H 4750 3250 50  0001 C CNN
F 4 "C11322" H 4750 3250 50  0001 C CNN "LCSC Part"
	1    4750 3250
	1    0    0    -1  
$EndComp
$Comp
L Device:C_Small C15
U 1 1
P 6000 4350
F 0 "C15" H 6092 4396 50  0000 L CNN
F 1 "1nF" H 6092 4305 50  0000 L CNN
F 2 "Capacitor_SMD:C_0603_1608Metric" H 6000 4350 50  0001 C CNN
F 3 "~" H 6000 4350 50  0001 C CNN
	1    6000 4350
	1    0    0    -1  
$EndComp
$Comp
L Device:Crystal_GND24_Small Y1
U 1 1
P 6550 3300
F 0 "Y1" V 6850 3350 50  0000 L CNN
F 1 "27.12 MHz" V 6750 3050 50  0000 L CNN
F 2 "Oscillator:Oscillator_SMD_EuroQuartz_XO32-4Pin_3.2x2.5mm" H 6550 3300 50  0001 C CNN
F 3 "~" H 6550 3300 50  0001 C CNN
F 4 "C164053" V 6550 3300 50  0001 C CNN "LCSC Part"
	1    6550 3300
	0    -1   -1   0   
$EndComp
$Comp
L Device:R_Small R17
U 1 1
P 2050 6200
F 0 "R17" H 2109 6246 50  0000 L CNN
F 1 "75" H 2109 6155 50  0000 L CNN
F 2 "Resistor_SMD:R_0603_1608Metric" H 2050 6200 50  0001 C CNN
F 3 "~" H 2050 6200 50  0001 C CNN
	1    2050 6200
	1    0    0    -1  
$EndComp
Wire Wire Line
	2300 6050 2050 6050
Wire Wire Line
	2050 6050 2050 6100
Connection ~ 2300 6050
Wire Wire Line
	2300 6050 2300 6100
Wire Wire Line
	2050 6300 2050 6350
Wire Wire Line
	2050 6350 2300 6350
Connection ~ 2300 6350
Wire Wire Line
	2300 6350 2300 6450
$Comp
L Device:R_Small R19
U 1 1
P 2750 6200
F 0 "R19" H 2809 6246 50  0000 L CNN
F 1 "270" H 2809 6155 50  0000 L CNN
F 2 "Resistor_SMD:R_0603_1608Metric" H 2750 6200 50  0001 C CNN
F 3 "~" H 2750 6200 50  0001 C CNN
	1    2750 6200
	1    0    0    -1  
$EndComp
Wire Wire Line
	2750 6100 2750 6050
Wire Wire Line
	2750 6050 3000 6050
Connection ~ 3000 6050
Wire Wire Line
	3000 6050 3000 6100
Wire Wire Line
	2750 6300 2750 6350
Wire Wire Line
	2750 6350 3000 6350
Connection ~ 3000 6350
Wire Wire Line
	3000 6350 3000 6450
$Comp
L Device:R_Small R21
U 1 1
P 8350 4150
F 0 "R21" V 8546 4150 50  0000 C CNN
F 1 "110" V 8455 4150 50  0000 C CNN
F 2 "Resistor_SMD:R_0805_2012Metric" H 8350 4150 50  0001 C CNN
F 3 "~" H 8350 4150 50  0001 C CNN
	1    8350 4150
	0    -1   -1   0   
$EndComp
Wire Wire Line
	8450 4150 8550 4150
Wire Wire Line
	8550 4150 8550 4450
Wire Wire Line
	8250 4150 8150 4150
Wire Wire Line
	8150 4150 8150 4450
$Comp
L power:+3.3V #PWR0125
U 1 1
P 7800 4300
F 0 "#PWR0125" H 7800 4150 50  0001 C CNN
F 1 "+3.3V" H 7815 4473 50  0000 C CNN
F 2 "" H 7800 4300 50  0001 C CNN
F 3 "" H 7800 4300 50  0001 C CNN
	1    7800 4300
	1    0    0    -1  
$EndComp
Wire Wire Line
	7800 4450 7800 4300
Text Notes 8700 4300 0    50   ~ 0
R14: Prefer >29.2 ohm resistance >0.35W rated.\nDepends on usage/load.\nNeeds testing.
Wire Wire Line
	1500 6300 1500 6450
Wire Wire Line
	1500 5950 1500 6100
Wire Wire Line
	4500 6500 4500 6750
Wire Wire Line
	4900 6500 4900 6750
Text Label 5450 6100 0    50   Italic 0
Antenna_N
Text Label 3950 6100 2    50   Italic 0
Antenna_P
Text Notes 8150 7650 0    50   ~ 0
02/06/2022\n
$EndSCHEMATC
